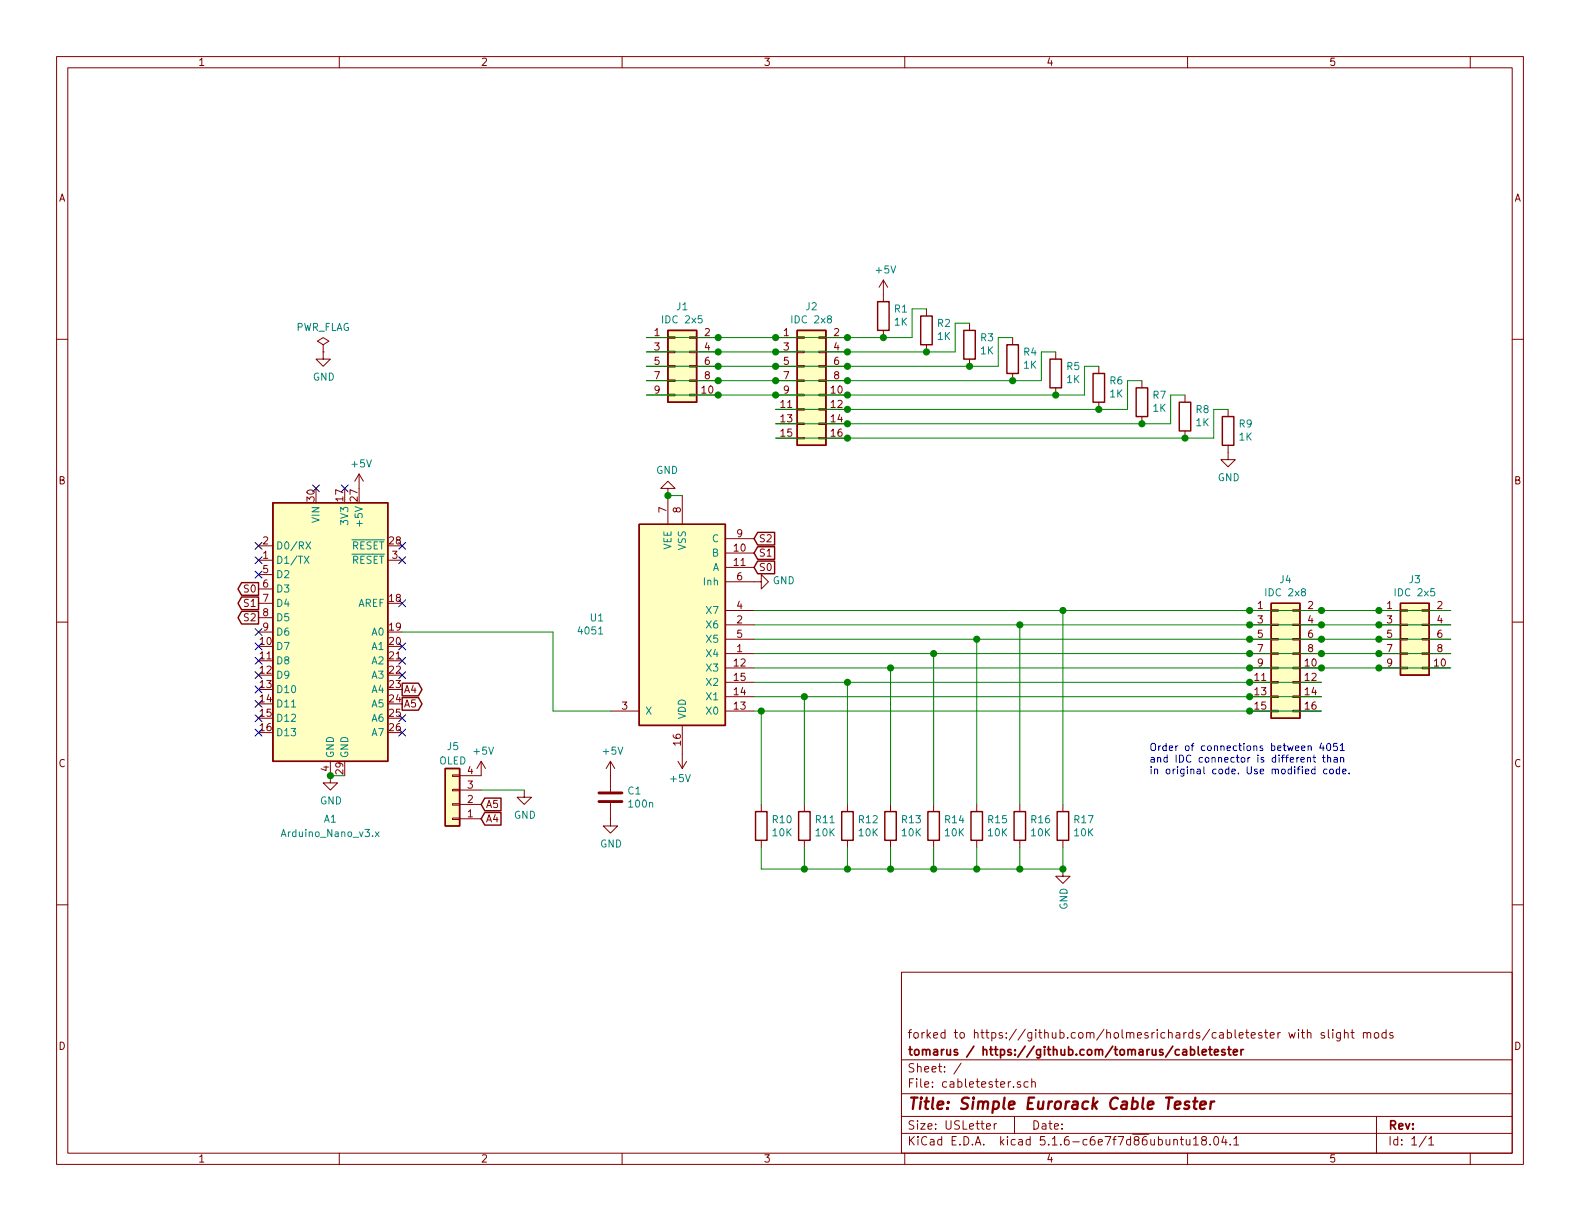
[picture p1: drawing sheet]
EESchema Schematic File Version 4
EELAYER 30 0
EELAYER END
$Descr USLetter 11000 8500
encoding utf-8
Sheet 1 1
Title "Simple Eurorack Cable Tester"
Date ""
Rev ""
Comp "tomarus / https://github.com/tomarus/cabletester"
Comment1 "forked to https://github.com/holmesrichards/cabletester with slight mods"
Comment2 ""
Comment3 ""
Comment4 ""
$EndDescr
$Comp
L Connector_Generic:Conn_02x08_Odd_Even J4
U 1 1
P 8900 4550
F 0 "J4" H 8950 5067 50  0000 C CNN
F 1 "IDC 2x8" H 8950 4976 50  0000 C CNN
F 2 "Connector_IDC:IDC-Header_2x08_P2.54mm_Vertical" H 8900 4550 50  0001 C CNN
F 3 "~" H 8900 4550 50  0001 C CNN
	1    8900 4550
	1    0    0    -1  
$EndComp
$Comp
L Connector_Generic:Conn_02x08_Odd_Even J2
U 1 1
P 5600 2650
F 0 "J2" H 5650 3167 50  0000 C CNN
F 1 "IDC 2x8" H 5650 3076 50  0000 C CNN
F 2 "Connector_IDC:IDC-Header_2x08_P2.54mm_Vertical" H 5600 2650 50  0001 C CNN
F 3 "~" H 5600 2650 50  0001 C CNN
	1    5600 2650
	1    0    0    -1  
$EndComp
$Comp
L Connector_Generic:Conn_02x05_Odd_Even J3
U 1 1
P 9800 4450
F 0 "J3" H 9850 4867 50  0000 C CNN
F 1 "IDC 2x5" H 9850 4776 50  0000 C CNN
F 2 "ao_tht:Power_Header" H 9800 4450 50  0001 C CNN
F 3 "~" H 9800 4450 50  0001 C CNN
	1    9800 4450
	1    0    0    -1  
$EndComp
$Comp
L Connector_Generic:Conn_02x05_Odd_Even J1
U 1 1
P 4700 2550
F 0 "J1" H 4750 2967 50  0000 C CNN
F 1 "IDC 2x5" H 4750 2876 50  0000 C CNN
F 2 "ao_tht:Power_Header" H 4700 2550 50  0001 C CNN
F 3 "~" H 4700 2550 50  0001 C CNN
	1    4700 2550
	1    0    0    -1  
$EndComp
Wire Wire Line
	8700 4250 9200 4250
Wire Wire Line
	9200 4250 9600 4250
Connection ~ 9200 4250
Wire Wire Line
	9600 4250 10100 4250
Connection ~ 9600 4250
Wire Wire Line
	10100 4350 9600 4350
Wire Wire Line
	9600 4350 9200 4350
Connection ~ 9600 4350
Wire Wire Line
	9200 4350 8700 4350
Connection ~ 9200 4350
Connection ~ 8700 4350
Wire Wire Line
	8700 4450 9200 4450
Connection ~ 8700 4450
Connection ~ 9200 4450
Wire Wire Line
	9200 4450 9600 4450
Connection ~ 9600 4450
Wire Wire Line
	9600 4450 10100 4450
Wire Wire Line
	10100 4550 9600 4550
Connection ~ 9600 4550
Wire Wire Line
	9600 4550 9200 4550
Connection ~ 9200 4550
Wire Wire Line
	9200 4550 8700 4550
Connection ~ 8700 4550
Wire Wire Line
	8700 4650 9200 4650
Wire Wire Line
	9200 4650 9600 4650
Connection ~ 9200 4650
Wire Wire Line
	9600 4650 10100 4650
Connection ~ 9600 4650
Wire Wire Line
	9200 4750 8700 4750
Wire Wire Line
	8700 4850 9200 4850
Wire Wire Line
	9200 4950 8700 4950
Wire Wire Line
	4500 2350 5000 2350
Wire Wire Line
	5000 2350 5400 2350
Connection ~ 5000 2350
Wire Wire Line
	5400 2350 5900 2350
Connection ~ 5400 2350
Wire Wire Line
	5900 2650 5400 2650
Connection ~ 5400 2650
Connection ~ 5400 2550
Wire Wire Line
	5400 2450 5900 2450
Connection ~ 5400 2450
Wire Wire Line
	5900 2550 5400 2550
Wire Wire Line
	5400 2450 5000 2450
Wire Wire Line
	5000 2450 4500 2450
Connection ~ 5000 2450
Wire Wire Line
	4500 2550 5000 2550
Wire Wire Line
	5000 2550 5400 2550
Connection ~ 5000 2550
Wire Wire Line
	5400 2650 5000 2650
Wire Wire Line
	5000 2650 4500 2650
Connection ~ 5000 2650
Wire Wire Line
	4500 2750 5000 2750
Wire Wire Line
	5000 2750 5400 2750
Connection ~ 5000 2750
Wire Wire Line
	5400 2750 5900 2750
Connection ~ 5400 2750
Wire Wire Line
	5900 2850 5400 2850
Wire Wire Line
	5900 3050 5400 3050
Connection ~ 5900 2750
Connection ~ 5900 2850
Wire Wire Line
	5400 2950 5900 2950
Connection ~ 5900 2950
Connection ~ 5900 3050
$Comp
L power:GND #PWR011
U 1 1
P 2300 5400
F 0 "#PWR011" H 2300 5150 50  0001 C CNN
F 1 "GND" H 2305 5227 50  0000 C CNN
F 2 "" H 2300 5400 50  0001 C CNN
F 3 "" H 2300 5400 50  0001 C CNN
	1    2300 5400
	1    0    0    -1  
$EndComp
$Comp
L power:+5V #PWR04
U 1 1
P 2500 3400
F 0 "#PWR04" H 2500 3250 50  0001 C CNN
F 1 "+5V" H 2515 3573 50  0000 C CNN
F 2 "" H 2500 3400 50  0001 C CNN
F 3 "" H 2500 3400 50  0001 C CNN
	1    2500 3400
	1    0    0    -1  
$EndComp
NoConn ~ 2400 3400
NoConn ~ 2200 3400
NoConn ~ 2800 3800
NoConn ~ 2800 3900
NoConn ~ 2800 4200
NoConn ~ 2800 4500
NoConn ~ 2800 4600
NoConn ~ 2800 4700
NoConn ~ 2800 5000
NoConn ~ 2800 5100
$Comp
L 4xxx:4051 U1
U 1 1
P 4750 4350
F 0 "U1" H 5291 4304 50  0000 L CNN
F 1 "4051" H 5291 4395 50  0000 L CNN
F 2 "ao_tht:DIP-16_W7.62mm_Socket_LongPads" H 4750 4350 50  0001 C CNN
F 3 "http://www.intersil.com/content/dam/Intersil/documents/cd40/cd4051bms-52bms-53bms.pdf" H 4750 4350 50  0001 C CNN
	1    4750 4350
	-1   0    0    1   
$EndComp
$Comp
L power:GND #PWR05
U 1 1
P 4650 3450
F 0 "#PWR05" H 4650 3200 50  0001 C CNN
F 1 "GND" H 4655 3277 50  0000 C CNN
F 2 "" H 4650 3450 50  0001 C CNN
F 3 "" H 4650 3450 50  0001 C CNN
	1    4650 3450
	-1   0    0    1   
$EndComp
$Comp
L power:GND #PWR07
U 1 1
P 5250 4050
F 0 "#PWR07" H 5250 3800 50  0001 C CNN
F 1 "GND" V 5255 3922 50  0000 R CNN
F 2 "" H 5250 4050 50  0001 C CNN
F 3 "" H 5250 4050 50  0001 C CNN
	1    5250 4050
	0    -1   -1   0   
$EndComp
$Comp
L power:+5V #PWR010
U 1 1
P 4750 5250
F 0 "#PWR010" H 4750 5100 50  0001 C CNN
F 1 "+5V" H 4765 5423 50  0000 C CNN
F 2 "" H 4750 5250 50  0001 C CNN
F 3 "" H 4750 5250 50  0001 C CNN
	1    4750 5250
	-1   0    0    1   
$EndComp
Wire Wire Line
	2800 4400 3850 4400
Wire Wire Line
	3850 4400 3850 4950
Wire Wire Line
	3850 4950 4250 4950
NoConn ~ 1800 4400
NoConn ~ 1800 4500
NoConn ~ 1800 4600
NoConn ~ 1800 4700
NoConn ~ 1800 4800
NoConn ~ 1800 4900
NoConn ~ 1800 5000
NoConn ~ 1800 5100
Connection ~ 8700 4250
Connection ~ 8700 4650
Connection ~ 8700 4750
Connection ~ 8700 4850
Connection ~ 8700 4950
Wire Wire Line
	5250 4250 7400 4250
Wire Wire Line
	5250 4550 6500 4550
Wire Wire Line
	5250 4650 6200 4650
Wire Wire Line
	5250 4750 5900 4750
Wire Wire Line
	5250 4850 5600 4850
Wire Wire Line
	5250 4950 5300 4950
$Comp
L Device:R R10
U 1 1
P 5300 5750
F 0 "R10" H 5370 5796 50  0000 L CNN
F 1 "10K" H 5370 5705 50  0000 L CNN
F 2 "ao_tht:R_Axial_DIN0207_L6.3mm_D2.5mm_P7.62mm_Horizontal" V 5230 5750 50  0001 C CNN
F 3 "~" H 5300 5750 50  0001 C CNN
	1    5300 5750
	1    0    0    -1  
$EndComp
$Comp
L Device:R R11
U 1 1
P 5600 5750
F 0 "R11" H 5670 5796 50  0000 L CNN
F 1 "10K" H 5670 5705 50  0000 L CNN
F 2 "ao_tht:R_Axial_DIN0207_L6.3mm_D2.5mm_P7.62mm_Horizontal" V 5530 5750 50  0001 C CNN
F 3 "~" H 5600 5750 50  0001 C CNN
	1    5600 5750
	1    0    0    -1  
$EndComp
$Comp
L Device:R R12
U 1 1
P 5900 5750
F 0 "R12" H 5970 5796 50  0000 L CNN
F 1 "10K" H 5970 5705 50  0000 L CNN
F 2 "ao_tht:R_Axial_DIN0207_L6.3mm_D2.5mm_P7.62mm_Horizontal" V 5830 5750 50  0001 C CNN
F 3 "~" H 5900 5750 50  0001 C CNN
	1    5900 5750
	1    0    0    -1  
$EndComp
$Comp
L Device:R R13
U 1 1
P 6200 5750
F 0 "R13" H 6270 5796 50  0000 L CNN
F 1 "10K" H 6270 5705 50  0000 L CNN
F 2 "ao_tht:R_Axial_DIN0207_L6.3mm_D2.5mm_P7.62mm_Horizontal" V 6130 5750 50  0001 C CNN
F 3 "~" H 6200 5750 50  0001 C CNN
	1    6200 5750
	1    0    0    -1  
$EndComp
$Comp
L Device:R R14
U 1 1
P 6500 5750
F 0 "R14" H 6570 5796 50  0000 L CNN
F 1 "10K" H 6570 5705 50  0000 L CNN
F 2 "ao_tht:R_Axial_DIN0207_L6.3mm_D2.5mm_P7.62mm_Horizontal" V 6430 5750 50  0001 C CNN
F 3 "~" H 6500 5750 50  0001 C CNN
	1    6500 5750
	1    0    0    -1  
$EndComp
$Comp
L Device:R R15
U 1 1
P 6800 5750
F 0 "R15" H 6870 5796 50  0000 L CNN
F 1 "10K" H 6870 5705 50  0000 L CNN
F 2 "ao_tht:R_Axial_DIN0207_L6.3mm_D2.5mm_P7.62mm_Horizontal" V 6730 5750 50  0001 C CNN
F 3 "~" H 6800 5750 50  0001 C CNN
	1    6800 5750
	1    0    0    -1  
$EndComp
$Comp
L Device:R R16
U 1 1
P 7100 5750
F 0 "R16" H 7170 5796 50  0000 L CNN
F 1 "10K" H 7170 5705 50  0000 L CNN
F 2 "ao_tht:R_Axial_DIN0207_L6.3mm_D2.5mm_P7.62mm_Horizontal" V 7030 5750 50  0001 C CNN
F 3 "~" H 7100 5750 50  0001 C CNN
	1    7100 5750
	1    0    0    -1  
$EndComp
$Comp
L Device:R R17
U 1 1
P 7400 5750
F 0 "R17" H 7470 5796 50  0000 L CNN
F 1 "10K" H 7470 5705 50  0000 L CNN
F 2 "ao_tht:R_Axial_DIN0207_L6.3mm_D2.5mm_P7.62mm_Horizontal" V 7330 5750 50  0001 C CNN
F 3 "~" H 7400 5750 50  0001 C CNN
	1    7400 5750
	1    0    0    -1  
$EndComp
Wire Wire Line
	5300 4950 8700 4950
Wire Wire Line
	5600 4850 8700 4850
Wire Wire Line
	5900 4750 8700 4750
Wire Wire Line
	6200 4650 8700 4650
Wire Wire Line
	6500 4550 8700 4550
Wire Wire Line
	5250 4450 6800 4450
Wire Wire Line
	6800 4450 8700 4450
Wire Wire Line
	5250 4350 7100 4350
Wire Wire Line
	7100 4350 8700 4350
Wire Wire Line
	7400 4250 8700 4250
Wire Wire Line
	5300 5900 5300 6050
Wire Wire Line
	5300 6050 5600 6050
Wire Wire Line
	7400 6050 7400 5900
Wire Wire Line
	7100 5900 7100 6050
Connection ~ 7100 6050
Wire Wire Line
	7100 6050 7400 6050
Wire Wire Line
	6800 5900 6800 6050
Connection ~ 6800 6050
Wire Wire Line
	6800 6050 7100 6050
Wire Wire Line
	6500 5900 6500 6050
Connection ~ 6500 6050
Wire Wire Line
	6500 6050 6800 6050
Wire Wire Line
	6200 5900 6200 6050
Connection ~ 6200 6050
Wire Wire Line
	6200 6050 6500 6050
Wire Wire Line
	5900 5900 5900 6050
Connection ~ 5900 6050
Wire Wire Line
	5900 6050 6200 6050
Wire Wire Line
	5600 5900 5600 6050
Connection ~ 5600 6050
Wire Wire Line
	5600 6050 5900 6050
$Comp
L power:GND #PWR015
U 1 1
P 7400 6050
F 0 "#PWR015" H 7400 5800 50  0001 C CNN
F 1 "GND" V 7405 5922 50  0000 R CNN
F 2 "" H 7400 6050 50  0001 C CNN
F 3 "" H 7400 6050 50  0001 C CNN
	1    7400 6050
	1    0    0    -1  
$EndComp
Connection ~ 7400 6050
$Comp
L Device:R R1
U 1 1
P 6150 2200
F 0 "R1" H 6080 2154 50  0000 R CNN
F 1 "1K" H 6080 2245 50  0000 R CNN
F 2 "ao_tht:R_Axial_DIN0207_L6.3mm_D2.5mm_P7.62mm_Horizontal" V 6080 2200 50  0001 C CNN
F 3 "~" H 6150 2200 50  0001 C CNN
	1    6150 2200
	-1   0    0    1   
$EndComp
$Comp
L power:+5V #PWR01
U 1 1
P 6150 2050
F 0 "#PWR01" H 6150 1900 50  0001 C CNN
F 1 "+5V" H 6165 2223 50  0000 C CNN
F 2 "" H 6150 2050 50  0001 C CNN
F 3 "" H 6150 2050 50  0001 C CNN
	1    6150 2050
	1    0    0    -1  
$EndComp
$Comp
L Device:R R2
U 1 1
P 6450 2300
F 0 "R2" H 6380 2254 50  0000 R CNN
F 1 "1K" H 6380 2345 50  0000 R CNN
F 2 "ao_tht:R_Axial_DIN0207_L6.3mm_D2.5mm_P7.62mm_Horizontal" V 6380 2300 50  0001 C CNN
F 3 "~" H 6450 2300 50  0001 C CNN
	1    6450 2300
	-1   0    0    1   
$EndComp
$Comp
L Device:R R3
U 1 1
P 6750 2400
F 0 "R3" H 6680 2354 50  0000 R CNN
F 1 "1K" H 6680 2445 50  0000 R CNN
F 2 "ao_tht:R_Axial_DIN0207_L6.3mm_D2.5mm_P7.62mm_Horizontal" V 6680 2400 50  0001 C CNN
F 3 "~" H 6750 2400 50  0001 C CNN
	1    6750 2400
	-1   0    0    1   
$EndComp
$Comp
L Device:R R4
U 1 1
P 7050 2500
F 0 "R4" H 6980 2454 50  0000 R CNN
F 1 "1K" H 6980 2545 50  0000 R CNN
F 2 "ao_tht:R_Axial_DIN0207_L6.3mm_D2.5mm_P7.62mm_Horizontal" V 6980 2500 50  0001 C CNN
F 3 "~" H 7050 2500 50  0001 C CNN
	1    7050 2500
	-1   0    0    1   
$EndComp
Wire Wire Line
	6350 2350 6350 2150
Wire Wire Line
	6650 2450 6650 2250
Wire Wire Line
	6950 2550 6950 2350
Wire Wire Line
	6950 2350 7050 2350
Connection ~ 5900 2350
Connection ~ 5900 2450
Connection ~ 5900 2550
Connection ~ 5900 2650
$Comp
L Device:R R5
U 1 1
P 7350 2600
F 0 "R5" H 7280 2554 50  0000 R CNN
F 1 "1K" H 7280 2645 50  0000 R CNN
F 2 "ao_tht:R_Axial_DIN0207_L6.3mm_D2.5mm_P7.62mm_Horizontal" V 7280 2600 50  0001 C CNN
F 3 "~" H 7350 2600 50  0001 C CNN
	1    7350 2600
	-1   0    0    1   
$EndComp
$Comp
L Device:R R6
U 1 1
P 7650 2700
F 0 "R6" H 7580 2654 50  0000 R CNN
F 1 "1K" H 7580 2745 50  0000 R CNN
F 2 "ao_tht:R_Axial_DIN0207_L6.3mm_D2.5mm_P7.62mm_Horizontal" V 7580 2700 50  0001 C CNN
F 3 "~" H 7650 2700 50  0001 C CNN
	1    7650 2700
	-1   0    0    1   
$EndComp
$Comp
L Device:R R7
U 1 1
P 7950 2800
F 0 "R7" H 7880 2754 50  0000 R CNN
F 1 "1K" H 7880 2845 50  0000 R CNN
F 2 "ao_tht:R_Axial_DIN0207_L6.3mm_D2.5mm_P7.62mm_Horizontal" V 7880 2800 50  0001 C CNN
F 3 "~" H 7950 2800 50  0001 C CNN
	1    7950 2800
	-1   0    0    1   
$EndComp
$Comp
L Device:R R8
U 1 1
P 8250 2900
F 0 "R8" H 8180 2854 50  0000 R CNN
F 1 "1K" H 8180 2945 50  0000 R CNN
F 2 "ao_tht:R_Axial_DIN0207_L6.3mm_D2.5mm_P7.62mm_Horizontal" V 8180 2900 50  0001 C CNN
F 3 "~" H 8250 2900 50  0001 C CNN
	1    8250 2900
	-1   0    0    1   
$EndComp
Wire Wire Line
	7250 2650 7250 2450
Wire Wire Line
	7250 2450 7350 2450
Wire Wire Line
	7550 2750 7550 2550
Wire Wire Line
	7550 2550 7650 2550
Wire Wire Line
	7850 2850 7850 2650
Wire Wire Line
	7850 2650 7950 2650
Wire Wire Line
	8150 2950 8150 2750
Wire Wire Line
	8150 2750 8250 2750
$Comp
L Device:R R9
U 1 1
P 8550 3000
F 0 "R9" H 8480 2954 50  0000 R CNN
F 1 "1K" H 8480 3045 50  0000 R CNN
F 2 "ao_tht:R_Axial_DIN0207_L6.3mm_D2.5mm_P7.62mm_Horizontal" V 8480 3000 50  0001 C CNN
F 3 "~" H 8550 3000 50  0001 C CNN
	1    8550 3000
	-1   0    0    1   
$EndComp
$Comp
L power:GND #PWR03
U 1 1
P 8550 3150
F 0 "#PWR03" H 8550 2900 50  0001 C CNN
F 1 "GND" H 8555 2977 50  0000 C CNN
F 2 "" H 8550 3150 50  0001 C CNN
F 3 "" H 8550 3150 50  0001 C CNN
	1    8550 3150
	1    0    0    -1  
$EndComp
NoConn ~ 1800 3900
NoConn ~ 1800 3800
$Comp
L power:PWR_FLAG #FLG01
U 1 1
P 2250 2450
F 0 "#FLG01" H 2250 2525 50  0001 C CNN
F 1 "PWR_FLAG" H 2250 2623 50  0000 C CNN
F 2 "" H 2250 2450 50  0001 C CNN
F 3 "~" H 2250 2450 50  0001 C CNN
	1    2250 2450
	1    0    0    -1  
$EndComp
$Comp
L power:GND #PWR02
U 1 1
P 2250 2450
F 0 "#PWR02" H 2250 2200 50  0001 C CNN
F 1 "GND" H 2255 2277 50  0000 C CNN
F 2 "" H 2250 2450 50  0001 C CNN
F 3 "" H 2250 2450 50  0001 C CNN
	1    2250 2450
	1    0    0    -1  
$EndComp
Text Notes 8000 5400 0    50   ~ 0
Order of connections between 4051\nand IDC connector is different than\nin original code. Use modified code.
Wire Wire Line
	5300 4950 5300 5600
Wire Wire Line
	5600 4850 5600 5600
Wire Wire Line
	5900 4750 5900 5600
Wire Wire Line
	6200 4650 6200 5600
Wire Wire Line
	6500 4550 6500 5600
Wire Wire Line
	6800 4450 6800 5600
Wire Wire Line
	7100 4350 7100 5600
Wire Wire Line
	7400 4250 7400 5600
$Comp
L Device:C C1
U 1 1
P 4250 5550
F 0 "C1" H 4365 5596 50  0000 L CNN
F 1 "100n" H 4365 5505 50  0000 L CNN
F 2 "ao_tht:C_Disc_D3.0mm_W1.6mm_P2.50mm" H 4288 5400 50  0001 C CNN
F 3 "~" H 4250 5550 50  0001 C CNN
	1    4250 5550
	1    0    0    -1  
$EndComp
$Comp
L power:+5V #PWR013
U 1 1
P 4250 5400
F 0 "#PWR013" H 4250 5250 50  0001 C CNN
F 1 "+5V" H 4265 5573 50  0000 C CNN
F 2 "" H 4250 5400 50  0001 C CNN
F 3 "" H 4250 5400 50  0001 C CNN
	1    4250 5400
	1    0    0    -1  
$EndComp
$Comp
L power:GND #PWR014
U 1 1
P 4250 5700
F 0 "#PWR014" H 4250 5450 50  0001 C CNN
F 1 "GND" H 4255 5527 50  0000 C CNN
F 2 "" H 4250 5700 50  0001 C CNN
F 3 "" H 4250 5700 50  0001 C CNN
	1    4250 5700
	1    0    0    -1  
$EndComp
Connection ~ 6450 2450
Wire Wire Line
	6450 2450 6650 2450
Wire Wire Line
	6350 2150 6450 2150
Wire Wire Line
	5900 2450 6450 2450
Wire Wire Line
	5900 2550 6750 2550
Wire Wire Line
	5900 2650 7050 2650
Wire Wire Line
	5900 2750 7350 2750
Wire Wire Line
	5900 2850 7650 2850
Wire Wire Line
	5900 2950 7950 2950
Connection ~ 6150 2350
Wire Wire Line
	6150 2350 5900 2350
Wire Wire Line
	6150 2350 6350 2350
Wire Wire Line
	6650 2250 6750 2250
Wire Wire Line
	5900 3050 8250 3050
Connection ~ 7950 2950
Wire Wire Line
	7950 2950 8150 2950
Connection ~ 7650 2850
Wire Wire Line
	7650 2850 7850 2850
Connection ~ 7350 2750
Wire Wire Line
	7350 2750 7550 2750
Connection ~ 7050 2650
Wire Wire Line
	7050 2650 7250 2650
Connection ~ 6750 2550
Wire Wire Line
	6750 2550 6950 2550
Wire Wire Line
	8250 3050 8450 3050
Wire Wire Line
	8450 3050 8450 2850
Wire Wire Line
	8450 2850 8550 2850
Connection ~ 8250 3050
Connection ~ 5300 4950
Connection ~ 5600 4850
Connection ~ 5900 4750
Connection ~ 6200 4650
Connection ~ 6500 4550
Connection ~ 6800 4450
Connection ~ 7100 4350
Connection ~ 7400 4250
$Comp
L power:+5V #PWR08
U 1 1
P 3350 5400
F 0 "#PWR08" H 3350 5250 50  0001 C CNN
F 1 "+5V" H 3365 5573 50  0000 C CNN
F 2 "" H 3350 5400 50  0001 C CNN
F 3 "" H 3350 5400 50  0001 C CNN
	1    3350 5400
	1    0    0    -1  
$EndComp
$Comp
L power:GND #PWR09
U 1 1
P 3650 5500
F 0 "#PWR09" H 3650 5250 50  0001 C CNN
F 1 "GND" H 3655 5327 50  0000 C CNN
F 2 "" H 3650 5500 50  0001 C CNN
F 3 "" H 3650 5500 50  0001 C CNN
	1    3650 5500
	1    0    0    -1  
$EndComp
$Comp
L Connector_Generic:Conn_01x04 J5
U 1 1
P 3150 5600
F 0 "J5" H 3100 5200 50  0000 L CNN
F 1 "OLED" H 3050 5300 50  0000 L CNN
F 2 "Connector_PinSocket_2.54mm:PinSocket_1x04_P2.54mm_Vertical" H 3150 5600 50  0001 C CNN
F 3 "~" H 3150 5600 50  0001 C CNN
	1    3150 5600
	-1   0    0    1   
$EndComp
Wire Wire Line
	3350 5500 3650 5500
Text GLabel 3350 5700 2    50   Input ~ 0
A4
Text GLabel 3350 5600 2    50   Input ~ 0
A5
Text GLabel 2800 4800 2    50   Output ~ 0
A4
Text GLabel 2800 4900 2    50   Output ~ 0
A5
Wire Wire Line
	2400 5400 2300 5400
Connection ~ 2300 5400
Wire Wire Line
	4750 3450 4650 3450
Connection ~ 4650 3450
NoConn ~ 1800 4000
$Comp
L MCU_Module:Arduino_Nano_v3.x A1
U 1 1
P 2300 4400
F 0 "A1" H 2300 3100 50  0000 C CNN
F 1 "Arduino_Nano_v3.x" H 2300 3000 50  0000 C CNN
F 2 "ao_tht:Arduino_Nano" H 2450 3450 50  0001 L CNN
F 3 "http://www.mouser.com/pdfdocs/Gravitech_Arduino_Nano3_0.pdf" H 2300 3400 50  0001 C CNN
	1    2300 4400
	1    0    0    -1  
$EndComp
Text GLabel 1800 4100 0    50   Output ~ 0
S0
Text GLabel 1800 4200 0    50   Output ~ 0
S1
Text GLabel 1800 4300 0    50   Output ~ 0
S2
Text GLabel 5250 3950 2    50   Input ~ 0
S0
Text GLabel 5250 3850 2    50   Input ~ 0
S1
Text GLabel 5250 3750 2    50   Input ~ 0
S2
$EndSCHEMATC
